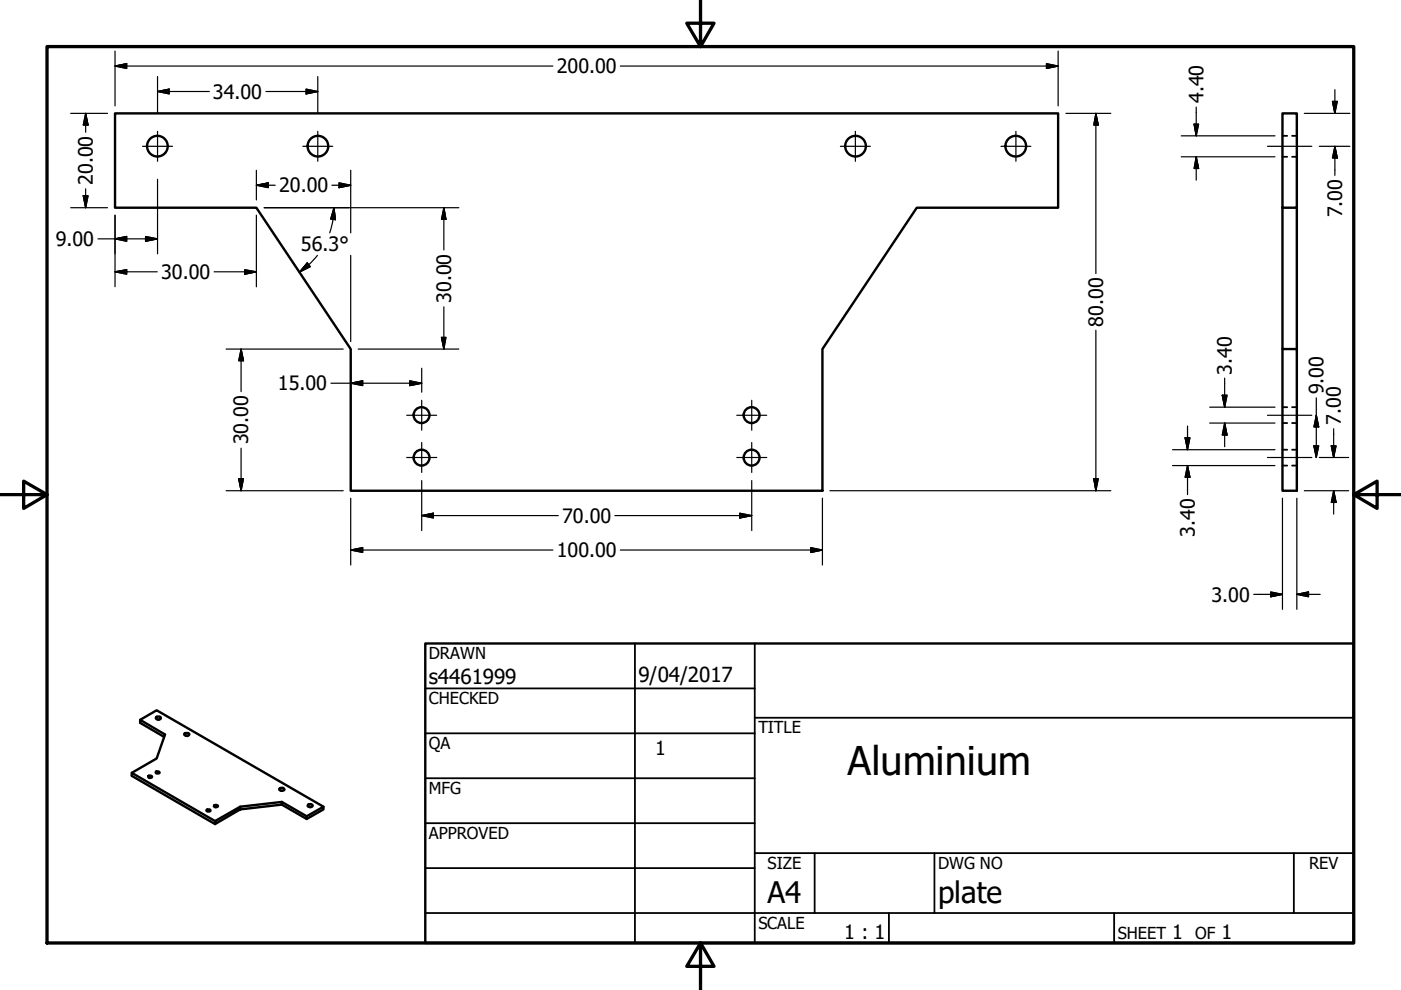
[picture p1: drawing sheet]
<svg xmlns="http://www.w3.org/2000/svg" width="297mm" height="210mm" viewBox="0 0 297 210" stroke-linecap="round" stroke-linejoin="round" font-family="sans-serif">
<!-- layer: Visible (ANSI) -->
<g fill="none" stroke="#000" stroke-width=".51">
<path d="M24.4 24h199.9v20h-29.9l-20 30v30h-100v-30l-20-30h-30zM271.9 24h3.1v20h-3.1zM271.9 44v30h3.1v30h-3.1v-30M275 44v30M29.7 152.6l5.3 3.1-1.8 5.1-5.3 3.1v.6l17.7 10.2M33.2 152l.6-.1 .2 .2a.52 .52 0 0 1-.4 .6 .52 .52 0 0 1-.6-.5zM33.5 152.6h.2M34.8 156.2l-5.1-2.9v-.7l3.5-2 35.4 20.4v.6l-3.6 2M39.2 155.5l.7-.1 .2 .2a.51 .51 0 0 1-.5 .5 .51 .51 0 0 1-.5-.5zM39.4 156h.4M27.9 163.9l17.7 10.2M31.5 164.5l.4-.1 .4 .3-.2 .2h-.5l-.2-.1z"/>
<path d="M33.1 163.6l.4-.1 .3 .3-.1 .2h-.5l-.2-.2zM43.9 171.7l.5-.1 .2 .3-.2 .2h-.4l-.2-.2zM45.5 170.7l.7 .1a.38 .38 0 0 1-.4 .4 .38 .38 0 0 1-.4-.3zM45.6 174.1l5.3-3.1v.6l-5.3 3.1zM50.9 171.6l8.9-1v-.6l5.2 3.1M59.4 167.1l.6-.1 .3 .4a.59 .59 0 0 1-.6 .3 .59 .59 0 0 1-.5-.5zM59.6 167.7h.3M59.8 170.6l5.2 3v-.5l3.6-2.1M59.8 170l-8.9 1M65.3 170.6l.5-.1 .5 .2a.61 .61 0 0 1-1.1 .2zM65.6 171.1h.3"/>
<circle cx="33.4" cy="31" r="2.19"/>
<circle cx="67.4" cy="31" r="2.19"/>
<circle cx="181.4" cy="31" r="2.19"/>
<circle cx="215.4" cy="31" r="2.19"/>
<circle cx="89.4" cy="88" r="1.68"/>
<circle cx="89.4" cy="97" r="1.68"/>
<circle cx="159.4" cy="97" r="1.68"/>
<circle cx="159.4" cy="88" r="1.68"/>
</g>
<!-- layer: Hidden (ANSI) -->
<path d="M271.9 28.8h1M271.9 33.2h1M273.9 28.8h1.1M273.9 33.2h1.1M271.9 86.3h1M271.9 89.7h1M271.9 95.3h1M271.9 98.7h1M273.9 86.3h1.1M273.9 89.7h1.1M273.9 95.3h1.1M273.9 98.7h1.1" fill="none" stroke="#000" stroke-width=".38"/>
<!-- layer: Border (ANSI) -->
<path d="M148.5 -.1v10l-2.9-5h5.8l-2.9 5M10 9.9h277v190h-277zM0 104.9h10l-5-2.9v5.8l5-2.9M287 104.9l5 2.9v-5.8l-5 2.9h10M148.5 199.9l2.9 5h-5.8l2.9-5v10" fill="none" stroke="#000" stroke-width=".7"/>
<!-- layer: Title (ANSI) -->
<g fill="none" stroke="#000" stroke-width=".38">
<path d="M134.6 136.4v63.5M160 136.4v63.5M90.2 146h69.8M90.2 155.5h69.8M160 152.2h127M90.2 165h69.8M90.2 174.5h69.8M90.2 193.6h196.8M90.2 184.1h69.8M160 180.9h127M172.7 180.9v12.7M188.5 193.6v6.3"/>
<path d="M198.1 180.9v12.7M236.2 193.6v6.3M274.3 180.9v12.7"/>
</g>
<path d="M90.2 136.4h196.8v63.5h-196.8z" fill="none" stroke="#000" stroke-width=".51"/>
<!-- layer: Center Mark (ANSI) -->
<g fill="none" stroke="#000" stroke-width=".25">
<path d="M30.2 31h6.4M33.4 27.8v6.4M64.2 31h6.3M67.4 27.8v6.4M178.2 31h6.3M181.4 27.8v6.4M212.2 31h6.4M215.4 27.8v6.4M86.2 88h6.4M86.2 97h6.4M89.4 84.9v6.3M89.4 93.8v6.4"/>
<path d="M156.2 88h6.4M156.2 97h6.4M159.4 84.9v6.3M159.4 93.8v6.4"/>
</g>
<!-- layer: Centerline (ANSI) -->
<path d="M268.7 31h9.4M268.7 97h9.4M268.7 88h9.4" fill="none" stroke="#000" stroke-width=".25"/>
<!-- layer: Dimension (ANSI) -->
<g fill="none" stroke="#000" stroke-width=".25">
<path d="M24.4 14l2.5-.5v1zM24.4 14h92.8M24.4 10.8v11.7M33.4 19.4l2.5-.5v1zM33.4 16.2v7.8M33.4 19.4h11M56.4 19.4h11M64.9 18.9l2.5 .5-2.5 .5zM67.4 16.2v7.8M131.5 14h92.8M221.9 13.5l2.4 .5-2.4 .5zM224.3 10.8v11.7"/>
<path d="M283 19v5M15 24h7.8M18.2 24l.5 2.5h-1zM18.2 24v4M33.4 38v15.8M54.4 39.3l2.5-.5v1zM54.4 36.1v6.3M54.4 39.3h4M70.4 39.3h4M71.9 38.8l2.5 .5-2.5 .5zM74.4 36.1v13.3M226 24h9.5"/>
<path d="M232.3 24l.6 2.5h-1zM232.3 24v34M250.4 28.8h19.9M250.4 33.2h19.9M253.2 26.3h.9l-.5 2.5zM253.6 33.2l.5 2.5h-.9zM253.6 22.7v6.1M253.6 33.2v5M276.5 24h9.7M279.7 31h6.5M282.5 21.5h1l-.5 2.5zM283 31l.5 2.5h-1z"/>
<path d="M283 31v6.2M15 44h7.8M17.7 41.5h1l-.5 2.5zM18.2 40v4M20.8 50.6h12.6M24.4 57.6l2.5-.4v.9zM24.4 50.6l2.5-.5v1.1zM24.4 45.6v15.2M24.4 57.6h8.9M30.9 50.1l2.5 .5-2.5 .6zM45.4 57.6h9M51.9 57.2l2.5 .4-2.5 .5z"/>
<path d="M54.4 45.6v15.2M56 44h41.3M65.2 55.7l.6 .9-2.3 1.1zM65.5 56.2l-2 1.5M67.3 54.1l-1.8 2M70.6 46.5l-.7 2.9M70.8 44l.3 2.6-1-.1zM70.8 44l-.2 2.5M74.4 54.1v18.3M94.1 44l.5 2.5h-1zM94.1 44v9M47.9 74h24.9"/>
<path d="M51.1 74l.5 2.5h-1zM51.1 74v9M75.9 74h21.4M89.4 78.1v5.1M93.6 71.5h1l-.5 2.5zM94.1 65.1v8.9M232.3 70v34M51.1 95v9M70.2 81.3h19.2M74.4 81.3l2.5-.6v1.1zM86.9 80.7l2.5 .6-2.5 .5zM248.6 95.3h21.7"/>
<path d="M248.6 98.7h21.7M251.3 92.8h1l-.5 2.5zM251.8 98.7l.5 2.5h-1zM251.8 90.3v5M251.8 98.7v6.2M256.5 89.7h13.8M256.5 86.3h13.8M259.1 83.8h1.1l-.5 2.5zM259.7 89.7l.5 2.5h-1.1zM259.7 80.2v6.1M259.7 89.7v5M278.6 94.5h1l-.5 2.5z"/>
<path d="M279.1 88l.5 2.5h-1zM279.1 84.4v12.6M279.7 97h6.2M282.3 94.5h1l-.5 2.5zM282.8 90.9v6.1M47.9 104h24.9M50.6 101.5h1l-.5 2.5zM74.4 116.6l2.5-.5v1zM74.4 116.6h42.8M74.4 105.6v14.2M89.4 109.3l2.5-.5v1zM89.4 101.9v10.6"/>
<path d="M89.4 109.3h29M130.4 109.3h29M131.5 116.6h42.9M156.8 108.8l2.6 .5-2.6 .5zM159.4 101.9v10.6M171.9 116.1l2.5 .5-2.5 .5zM174.4 105.6v14.2M176 104h59.5M231.9 101.5h1l-.6 2.5zM271.9 105.6v23.6M275 105.6v23.6M276.5 104h9.4"/>
<path d="M282.8 104l.5 2.5h-1zM282.8 104v5M265.8 126h6.1M269.4 125.5l2.5 .5-2.5 .5zM275 126l2.4-.5v1zM275 126h4.9"/>
</g>
<g fill="#000" stroke="#000" stroke-width=".25">
<path d="M24.4 14l2.5-.5zM24.4 14l2.5-.5v1zM33.4 19.4l2.5-.5zM33.4 19.4l2.5-.5v1zM64.9 19.9l2.5-.5zM64.9 18.9l2.5 .5-2.5 .5zM221.9 14.5l2.4-.5zM221.9 13.5l2.4 .5-2.4 .5zM18.2 24l.5 2.5zM18.2 24l.5 2.5h-1zM54.4 39.3l2.5-.5zM54.4 39.3l2.5-.5v1z"/>
<path d="M71.9 39.8l2.5-.5zM71.9 38.8l2.5 .5-2.5 .5zM232.3 24l.6 2.5zM232.3 24l.6 2.5h-1zM253.2 26.3l.4 2.5zM253.2 26.3h.9l-.5 2.5zM253.6 33.2l.5 2.5zM253.6 33.2l.5 2.5h-.9zM282.5 21.5l.5 2.5zM282.5 21.5h1l-.5 2.5zM283 31l.5 2.5zM283 31l.5 2.5h-1z"/>
<path d="M17.7 41.5l.5 2.5zM17.7 41.5h1l-.5 2.5zM24.4 57.6l2.5-.4zM24.4 57.6l2.5-.4v.9zM24.4 50.6l2.5-.5zM24.4 50.6l2.5-.5v1.1zM30.9 51.2l2.5-.6zM30.9 50.1l2.5 .5-2.5 .6zM51.9 58.1l2.5-.5zM51.9 57.2l2.5 .4-2.5 .5zM65.2 55.7l-1.7 2zM65.2 55.7l.6 .9-2.3 1.1z"/>
<path d="M70.8 44l.3 2.6zM70.8 44l.3 2.6-1-.1zM94.1 44l.5 2.5zM94.1 44l.5 2.5h-1zM51.1 74l.5 2.5zM51.1 74l.5 2.5h-1zM93.6 71.5l.5 2.5zM93.6 71.5h1l-.5 2.5zM74.4 81.3l2.5-.6zM74.4 81.3l2.5-.6v1.1zM86.9 81.8l2.5-.5zM86.9 80.7l2.5 .6-2.5 .5z"/>
<path d="M251.3 92.8l.5 2.5zM251.3 92.8h1l-.5 2.5zM259.1 83.8l.6 2.5zM259.1 83.8h1.1l-.5 2.5zM259.7 89.7l.5 2.5zM259.7 89.7l.5 2.5h-1.1zM278.6 94.5l.5 2.5zM278.6 94.5h1l-.5 2.5zM279.1 88l.5 2.5zM279.1 88l.5 2.5h-1zM282.3 94.5l.5 2.5zM282.3 94.5h1l-.5 2.5z"/>
<path d="M50.6 101.5l.5 2.5zM50.6 101.5h1l-.5 2.5zM74.4 116.6l2.5-.5zM74.4 116.6l2.5-.5v1zM89.4 109.3l2.5-.5zM89.4 109.3l2.5-.5v1zM156.8 109.8l2.6-.5zM156.8 108.8l2.6 .5-2.6 .5zM171.9 117.1l2.5-.5zM171.9 116.1l2.5 .5-2.5 .5zM231.9 101.5l.4 2.5zM231.9 101.5h1l-.6 2.5z"/>
<path d="M251.8 98.7l.5 2.5zM251.8 98.7l.5 2.5h-1zM282.8 104l.5 2.5zM282.8 104l.5 2.5h-1zM269.4 126.5l2.5-.5zM269.4 125.5l2.5 .5-2.5 .5zM275 126l2.4-.5zM275 126l2.4-.5v1z"/>
</g>
<text font-size="8.4" x="179.7" y="164.4">Aluminium</text>
<g font-size="6.3">
<text x="162.8" y="191.4">A4</text>
<text x="198.9" y="191.6">plate</text>
</g>
<g font-size="4.4">
<text x="90.9" y="145.1">s4461999</text>
<text x="135.4" y="144.5">9/04/2017</text>
</g>
<g font-size="4.2">
<text x="118" y="15.5">200.00</text>
<text x="45.1" y="20.9">34.00</text>
<text x="255.1" y="21.9" transform="rotate(-90 255.1 21.9)">4.40</text>
<text x="19.7" y="39.2" transform="rotate(-90 19.7 39.2)">20.00</text>
<text x="59.2" y="40.8">20.00</text>
<text x="284.5" y="46.1" transform="rotate(-90 284.5 46.1)">7.00</text>
<text x="11.8" y="52.2">9.00</text>
<text x="63.8" y="53.3">56.3°</text>
<text x="34.2" y="59.2">30.00</text>
<text x="95.6" y="64.2" transform="rotate(-90 95.6 64.2)">30.00</text>
<text x="233.9" y="69.3" transform="rotate(-90 233.9 69.3)">80.00</text>
<text x="58.9" y="82.8">15.00</text>
<text x="261.2" y="79.4" transform="rotate(-90 261.2 79.4)">3.40</text>
<text x="280.6" y="83.6" transform="rotate(-90 280.6 83.6)">9.00</text>
<text x="52.6" y="94.2" transform="rotate(-90 52.6 94.2)">30.00</text>
<text x="284.3" y="90.1" transform="rotate(-90 284.3 90.1)">7.00</text>
<text x="119.2" y="110.8">70.00</text>
<text x="253.3" y="113.8" transform="rotate(-90 253.3 113.8)">3.40</text>
<text x="118" y="118.1">100.00</text>
<text x="256.9" y="127.5">3.00</text>
<text x="179" y="199.2">1 : 1</text>
<text x="248.5" y="199.1">1</text>
<text x="259" y="199.1">1</text>
</g>
<text font-size="4.1" x="138.9" y="160">1</text>
<g font-size="3.5">
<text x="90.9" y="139.7">DRAWN</text>
<text x="90.9" y="149.3">CHECKED</text>
<text x="160.8" y="155.5">TITLE</text>
<text x="90.9" y="158.8">QA</text>
<text x="90.9" y="168.3">MFG</text>
<text x="90.9" y="177.8">APPROVED</text>
<text x="162.8" y="184.2">SIZE</text>
<text x="198.9" y="184.2">DWG NO</text>
<text x="277.6" y="184.2">REV</text>
<text x="160.8" y="196.9">SCALE</text>
<text x="237" y="199.1">SHEET</text>
<text x="253.4" y="199.1">OF</text>
</g>
</svg>
